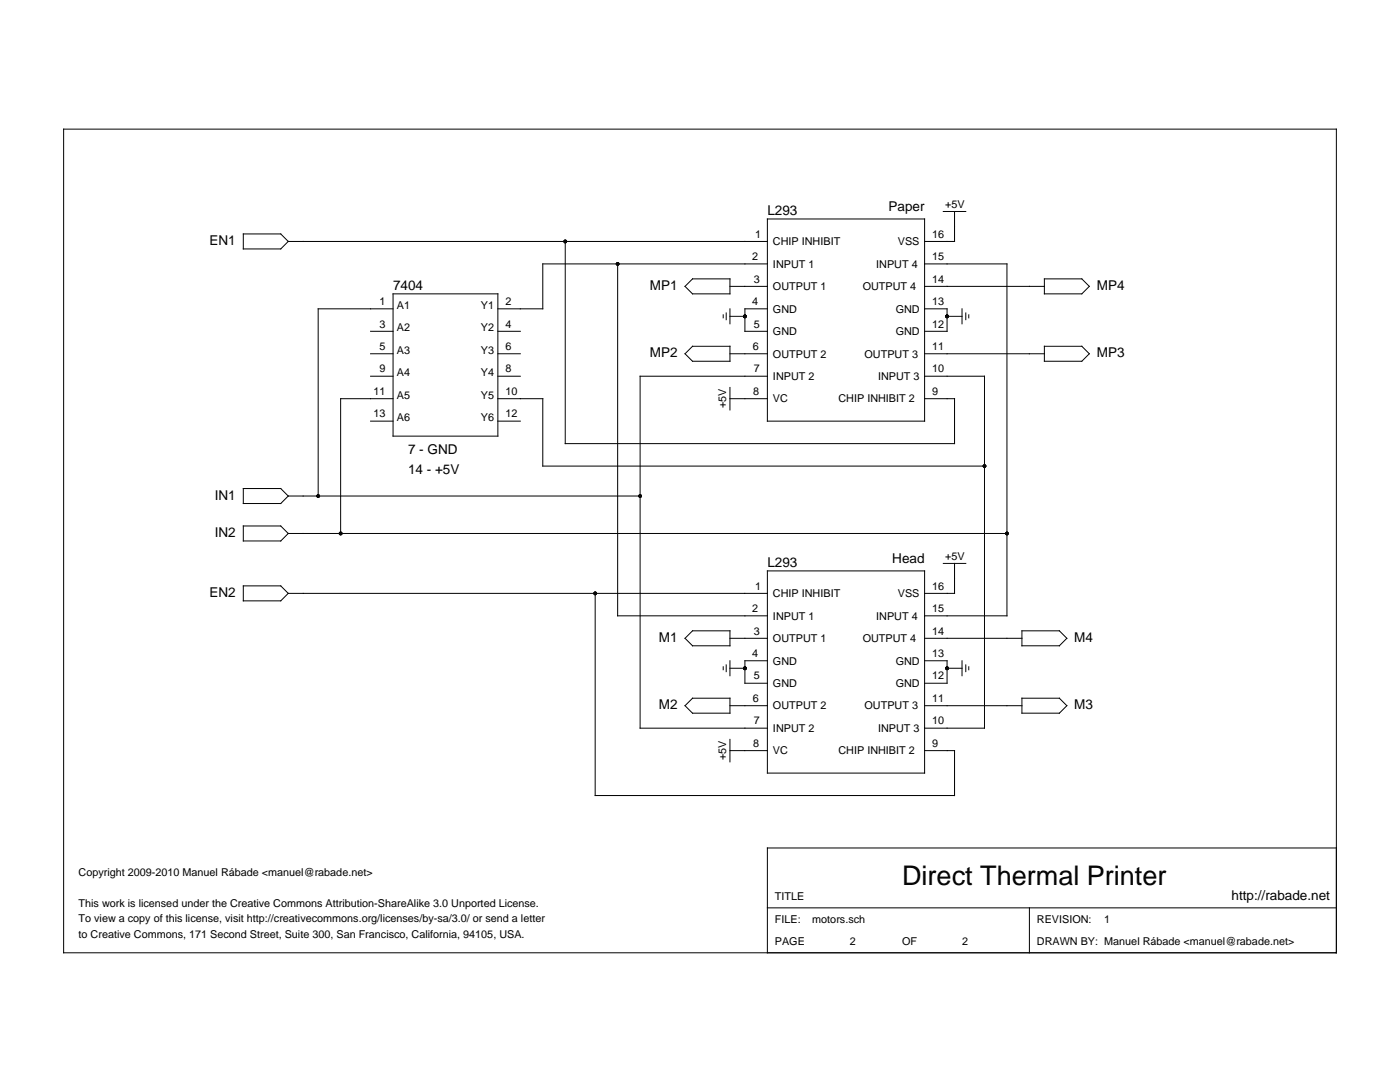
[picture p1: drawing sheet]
<svg xmlns="http://www.w3.org/2000/svg" width="279mm" height="216mm" viewBox="0 0 279 216" stroke-linecap="round" stroke-linejoin="round" font-family="sans-serif">
<g fill="none" stroke="#000" stroke-width=".2">
<path d="M12.7 25.8h254v164.3h-254zM48.6 46.7h7.4l1.5 1.5-1.5 1.5h-7.4zM57.5 48.2h95.6M78.4 58.6h21v28.4h-21zM112.8 48.2v40.3h77.7v-8.9h-6M123.3 52.7v70.2h29.8M136.7 57.1l1.5-1.5h7.5v3h-7.5zM145.7 57.1h7.4M153.1 43.7h31.4v40.3h-31.4zM153.1 52.7h-44.8v8.9h-8.9M184.5 52.7h16.5v70.2h-16.5M184.5 57.1h23.9"/>
<path d="M188.3 42.2h4.4M190.5 42.2v6h-6M208.4 55.6h7.5l1.5 1.5-1.5 1.5h-7.5zM74 66.1h4.4M74 70.6h4.4M74 75.1h4.4M78.4 61.6h-14.9v37.4M78.4 79.6h-10.4v26.8M99.4 66.1h4.4M99.4 70.6h4.4M99.4 75.1h4.4M99.4 79.6h8.9v13.4h88.2"/>
<path d="M136.7 70.6l1.5-1.5h7.5v3h-7.5zM144.3 62.8v.6M144.9 62.4v1.4M145.7 70.6h7.4M145.7 79.6h7.4M145.7 63.1h3M145.7 61.6v3M145.7 77.3v4.5M153.1 61.6h-4.4v4.5h4.4M153.1 75.1h-25.4v70.2h25.4M184.5 61.6h4.5v4.5h-4.5M184.5 70.6h23.9"/>
<path d="M184.5 75.1h12v70.2h-12M189 63.1h3M192 61.6v3M192.7 62.4v1.4M193.3 62.8v.6M208.4 69.1h7.5l1.5 1.5-1.5 1.5h-7.5zM48.6 97.5h7.4l1.5 1.5-1.5 1.5h-7.4zM57.5 99h70.2M74 84h4.4M99.4 84h4.4M48.6 105h7.4l1.5 1.4-1.5 1.5h-7.4zM48.6 116.9h7.4l1.5 1.5-1.5 1.5h-7.4z"/>
<path d="M57.5 118.4h95.6M57.5 106.4h143.5M118.8 118.4v40.3h71.7v-8.9h-6M153.1 113.9h31.4v40.4h-31.4zM188.3 112.4h4.4M190.5 112.4v6h-6M136.7 127.4l1.5-1.5h7.5v3h-7.5zM144.3 133v.6M144.9 132.7v1.3M145.7 127.4h7.4M145.7 131.8v3M145.7 133.3h3"/>
<path d="M153.1 131.8h-4.4v4.5h4.4M184.5 127.4h19.4M184.5 131.8h4.5v4.5h-4.5M189 133.3h3M192 131.8v3M192.7 132.7v1.3M193.3 133v.6M203.9 125.9h7.5l1.5 1.5-1.5 1.5h-7.5zM203.9 139.3h7.5l1.5 1.5-1.5 1.5h-7.5zM136.7 140.8l1.5-1.5h7.5v3h-7.5zM145.7 140.8h7.4M145.7 149.8h7.4"/>
<path d="M145.7 147.5v4.5M184.5 140.8h19.4M266.7 169.2h-113.6v20.9M153.1 181.2h113.6M205.4 181.2v8.9"/>
</g>
<g fill="#000">
<circle cx="112.8" cy="48.2" r=".37"/>
<circle cx="123.3" cy="52.7" r=".37"/>
<circle cx="148.7" cy="63.1" r=".37"/>
<circle cx="189" cy="63.1" r=".37"/>
<circle cx="63.5" cy="99" r=".37"/>
<circle cx="127.7" cy="99" r=".37"/>
<circle cx="196.5" cy="93" r=".37"/>
<circle cx="68" cy="106.4" r=".37"/>
<circle cx="118.8" cy="118.4" r=".37"/>
<circle cx="201" cy="106.4" r=".37"/>
<circle cx="148.7" cy="133.3" r=".37"/>
<circle cx="189" cy="133.3" r=".37"/>
</g>
<text font-size="5.4" x="180" y="176.7">Direct Thermal Printer</text>
<g font-size="2.7">
<text x="153.1" y="42.9">L293</text>
<text x="177.3" y="42.2">Paper</text>
<text x="41.8" y="48.9">EN1</text>
<text x="78.4" y="57.9">7404</text>
<text x="129.7" y="57.8">MP1</text>
<text x="218.9" y="57.8">MP4</text>
<text x="129.7" y="71.3">MP2</text>
<text x="218.9" y="71.3">MP3</text>
<text x="81.4" y="90.6">7 - GND</text>
<text x="81.4" y="94.5">14 - +5V</text>
<text x="42.9" y="99.7">IN1</text>
<text x="42.9" y="107.2">IN2</text>
<text x="153.1" y="113.2">L293</text>
<text x="178.1" y="112.4">Head</text>
<text x="41.8" y="119.1">EN2</text>
<text x="131.5" y="128.1">M1</text>
<text x="214.4" y="128.1">M4</text>
<text x="131.5" y="141.5">M2</text>
<text x="214.4" y="141.5">M3</text>
<text x="245.8" y="179.7">http://rabade.net</text>
</g>
<g font-size="2.2">
<text x="188.6" y="41.5">+5V</text>
<text x="150.7" y="47.4">1</text>
<text x="186" y="47.4">16</text>
<text x="150.1" y="51.9">2</text>
<text x="154.3" y="53.4">INPUT 1</text>
<text x="154.3" y="48.9">CHIP INHIBIT</text>
<text x="174.9" y="53.4">INPUT 4</text>
<text x="179.2" y="48.9">VSS</text>
<text x="186" y="51.9">15</text>
<text x="150.5" y="56.4">3</text>
<text x="154.3" y="57.9">OUTPUT 1</text>
<text x="172.2" y="57.9">OUTPUT 4</text>
<text x="186" y="56.4">14</text>
<text x="75.7" y="60.9">1</text>
<text x="75.7" y="65.4">3</text>
<text x="79.2" y="61.6">A1</text>
<text x="96" y="61.6">Y1</text>
<text x="100.9" y="65.4">4</text>
<text x="100.9" y="60.9">2</text>
<text x="150.1" y="60.9">4</text>
<text x="150.5" y="65.4">5</text>
<text x="154.3" y="62.4">GND</text>
<text x="178.8" y="62.4">GND</text>
<text x="186" y="60.9">13</text>
<text x="186" y="65.4">12</text>
<text x="75.7" y="69.8">5</text>
<text x="79.2" y="66.1">A2</text>
<text x="79.2" y="70.6">A3</text>
<text x="96" y="70.6">Y3</text>
<text x="96" y="66.1">Y2</text>
<text x="100.9" y="69.8">6</text>
<text x="150.2" y="69.8">6</text>
<text x="154.3" y="71.3">OUTPUT 2</text>
<text x="154.3" y="66.9">GND</text>
<text x="172.5" y="71.3">OUTPUT 3</text>
<text x="178.8" y="66.9">GND</text>
<text x="186" y="69.8">11</text>
<text x="75.7" y="74.3">9</text>
<text x="79.2" y="75.1">A4</text>
<text x="96" y="75.1">Y4</text>
<text x="100.9" y="74.3">8</text>
<text x="150.5" y="74.3">7</text>
<text x="154.3" y="75.8">INPUT 2</text>
<text x="175.2" y="75.8">INPUT 3</text>
<text x="186" y="74.3">10</text>
<text x="74.5" y="83.3">13</text>
<text x="74.5" y="78.8">11</text>
<text x="79.2" y="79.6">A5</text>
<text x="96" y="79.6">Y5</text>
<text x="100.9" y="83.3">12</text>
<text x="100.9" y="78.8">10</text>
<text x="144.9" y="81.4" transform="rotate(-90 144.9 81.4)">+5V</text>
<text x="150.3" y="78.8">8</text>
<text x="154.3" y="80.3">VC</text>
<text x="167.3" y="80.3">CHIP INHIBIT 2</text>
<text x="186" y="78.8">9</text>
<text x="79.2" y="84">A6</text>
<text x="96" y="84">Y6</text>
<text x="188.6" y="111.7">+5V</text>
<text x="150.7" y="117.7">1</text>
<text x="154.3" y="119.1">CHIP INHIBIT</text>
<text x="179.2" y="119.1">VSS</text>
<text x="186" y="117.7">16</text>
<text x="150.1" y="122.1">2</text>
<text x="154.3" y="123.6">INPUT 1</text>
<text x="174.9" y="123.6">INPUT 4</text>
<text x="186" y="122.1">15</text>
<text x="150.1" y="131.1">4</text>
<text x="150.5" y="126.6">3</text>
<text x="154.3" y="128.1">OUTPUT 1</text>
<text x="172.2" y="128.1">OUTPUT 4</text>
<text x="186" y="126.6">14</text>
<text x="186" y="131.1">13</text>
<text x="150.5" y="135.6">5</text>
<text x="154.3" y="132.6">GND</text>
<text x="154.3" y="137.1">GND</text>
<text x="178.8" y="132.6">GND</text>
<text x="178.8" y="137.1">GND</text>
<text x="186" y="135.6">12</text>
<text x="150.2" y="140.1">6</text>
<text x="154.3" y="141.6">OUTPUT 2</text>
<text x="172.5" y="141.6">OUTPUT 3</text>
<text x="186" y="140.1">11</text>
<text x="150.3" y="149">8</text>
<text x="150.5" y="144.5">7</text>
<text x="154.3" y="146">INPUT 2</text>
<text x="175.2" y="146">INPUT 3</text>
<text x="186" y="144.5">10</text>
<text x="186" y="149">9</text>
<text x="144.9" y="151.6" transform="rotate(-90 144.9 151.6)">+5V</text>
<text x="154.3" y="150.5">VC</text>
<text x="167.3" y="150.5">CHIP INHIBIT 2</text>
<text x="15.7" y="174.7">Copyright 2009-2010 Manuel Rábade &lt;manuel@rabade.net&gt;</text>
<text x="154.6" y="179.7">TITLE</text>
<text x="15.7" y="180.9">This work is licensed under the Creative Commons Attribution-ShareAlike 3.0 Unported License.</text>
<text x="15.7" y="184">To view a copy of this license, visit http://creativecommons.org/licenses/by-sa/3.0/ or send a letter</text>
<text x="154.6" y="184.1">FILE:</text>
<text x="162.1" y="184.1">motors.sch</text>
<text x="206.9" y="184.1">REVISION:</text>
<text x="220.4" y="184.1">1</text>
<text x="15.7" y="187.1">to Creative Commons, 171 Second Street, Suite 300, San Francisco, California, 94105, USA.</text>
<text x="154.6" y="188.6">PAGE</text>
<text x="169.6" y="188.6">2</text>
<text x="180" y="188.6">OF</text>
<text x="192" y="188.6">2</text>
<text x="206.9" y="188.6">DRAWN BY: Manuel Rábade &lt;manuel@rabade.net&gt;</text>
</g>
</svg>
